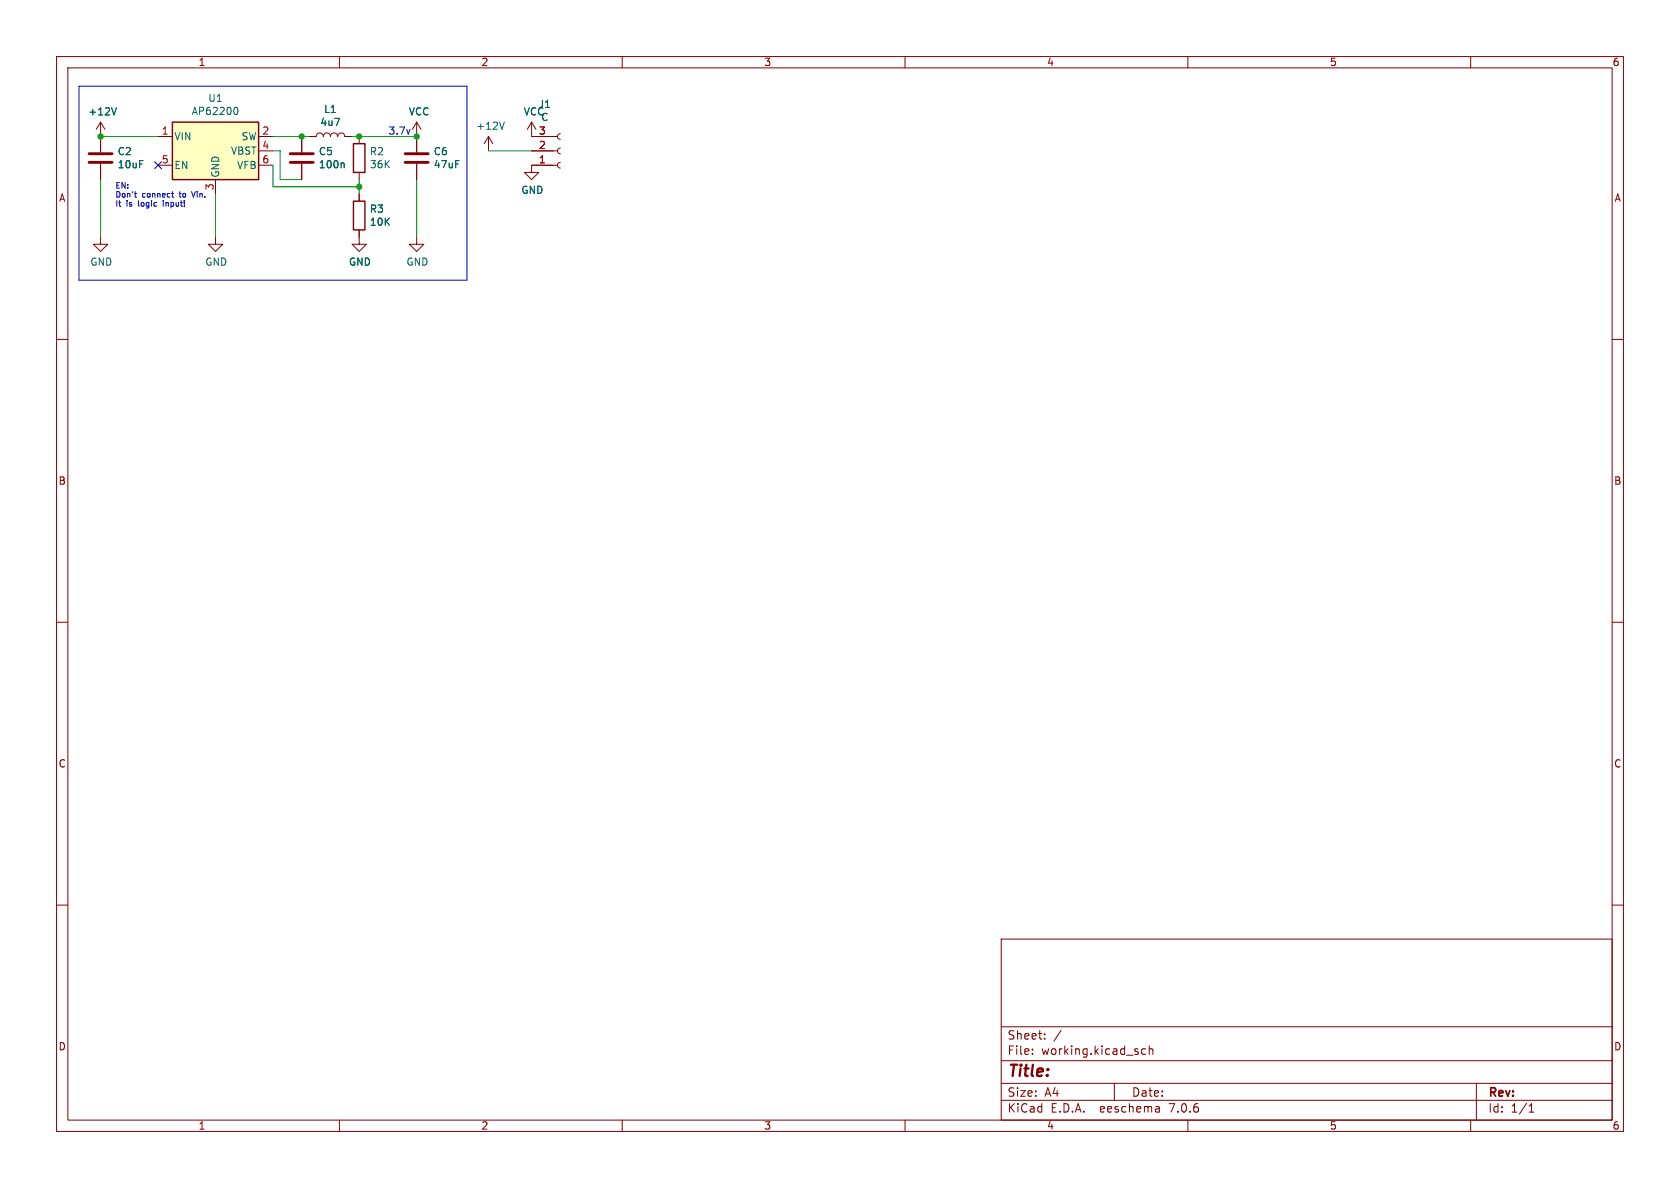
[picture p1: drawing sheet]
(kicad_sch (version 20230121) (generator eeschema)

 (paper "A4")

 (lib_symbols
  (symbol "Device:C" (pin_numbers hide) (pin_names (offset 0.254)) (in_bom yes) (on_board yes)
   (property "Reference" "C" (at 0.635 2.54 0) (effects (font (size 1.27 1.27)) (justify left)))
   (property "Value" "C" (at 0.635 -2.54 0) (effects (font (size 1.27 1.27)) (justify left)))
   (property "Footprint" "" (at 0.9652 -3.81 0) (effects (font (size 1.27 1.27)) hide))
   (property "Datasheet" "~" (at 0 0 0) (effects (font (size 1.27 1.27)) hide))
   (symbol "C_0_1"
    (polyline (pts (xy -2.032 -0.762) (xy 2.032 -0.762)) (stroke (width 0.508) (type default)) (fill (type none)))
    (polyline (pts (xy -2.032 0.762) (xy 2.032 0.762)) (stroke (width 0.508) (type default)) (fill (type none))))
   (symbol "C_1_1"
    (pin passive line (at 0 3.81 270) (length 2.794) (name "~" (effects (font (size 1.27 1.27)))) (number "1" (effects (font (size 1.27 1.27)))))
    (pin passive line (at 0 -3.81 90) (length 2.794) (name "~" (effects (font (size 1.27 1.27)))) (number "2" (effects (font (size 1.27 1.27)))))))
  (symbol "Device:L" (pin_numbers hide) (pin_names (offset 1.016) hide) (in_bom yes) (on_board yes)
   (property "Reference" "L" (at -1.27 0 90) (effects (font (size 1.27 1.27))))
   (property "Value" "L" (at 1.905 0 90) (effects (font (size 1.27 1.27))))
   (property "Footprint" "" (at 0 0 0) (effects (font (size 1.27 1.27)) hide))
   (property "Datasheet" "~" (at 0 0 0) (effects (font (size 1.27 1.27)) hide))
   (symbol "L_0_1"
    (arc (start 0 -2.54) (mid 0.6323 -1.905) (end 0 -1.27) (stroke (width 0) (type default)) (fill (type none)))
    (arc (start 0 -1.27) (mid 0.6323 -0.635) (end 0 0) (stroke (width 0) (type default)) (fill (type none)))
    (arc (start 0 0) (mid 0.6323 0.635) (end 0 1.27) (stroke (width 0) (type default)) (fill (type none)))
    (arc (start 0 1.27) (mid 0.6323 1.905) (end 0 2.54) (stroke (width 0) (type default)) (fill (type none))))
   (symbol "L_1_1"
    (pin passive line (at 0 3.81 270) (length 1.27) (name "1" (effects (font (size 1.27 1.27)))) (number "1" (effects (font (size 1.27 1.27)))))
    (pin passive line (at 0 -3.81 90) (length 1.27) (name "2" (effects (font (size 1.27 1.27)))) (number "2" (effects (font (size 1.27 1.27)))))))
  (symbol "Device:R" (pin_numbers hide) (pin_names (offset 0)) (in_bom yes) (on_board yes)
   (property "Reference" "R" (at 2.032 0 90) (effects (font (size 1.27 1.27))))
   (property "Value" "R" (at 0 0 90) (effects (font (size 1.27 1.27))))
   (property "Footprint" "" (at -1.778 0 90) (effects (font (size 1.27 1.27)) hide))
   (property "Datasheet" "~" (at 0 0 0) (effects (font (size 1.27 1.27)) hide))
   (symbol "R_0_1"
    (rectangle (start -1.016 -2.54) (end 1.016 2.54) (stroke (width 0.254) (type default)) (fill (type none))))
   (symbol "R_1_1"
    (pin passive line (at 0 3.81 270) (length 1.27) (name "~" (effects (font (size 1.27 1.27)))) (number "1" (effects (font (size 1.27 1.27)))))
    (pin passive line (at 0 -3.81 90) (length 1.27) (name "~" (effects (font (size 1.27 1.27)))) (number "2" (effects (font (size 1.27 1.27)))))))
  (symbol "power:+12V" (power) (pin_names (offset 0)) (in_bom yes) (on_board yes)
   (property "Reference" "#PWR" (at 0 -3.81 0) (effects (font (size 1.27 1.27)) hide))
   (property "Value" "+12V" (at 0 3.556 0) (effects (font (size 1.27 1.27))))
   (property "Footprint" "" (at 0 0 0) (effects (font (size 1.27 1.27)) hide))
   (property "Datasheet" "" (at 0 0 0) (effects (font (size 1.27 1.27)) hide))
   (symbol "+12V_0_1"
    (polyline (pts (xy -0.762 1.27) (xy 0 2.54)) (stroke (width 0) (type default)) (fill (type none)))
    (polyline (pts (xy 0 0) (xy 0 2.54)) (stroke (width 0) (type default)) (fill (type none)))
    (polyline (pts (xy 0 2.54) (xy 0.762 1.27)) (stroke (width 0) (type default)) (fill (type none))))
   (symbol "+12V_1_1"
    (pin power_in line (at 0 0 90) (length 0) hide (name "+12V" (effects (font (size 1.27 1.27)))) (number "1" (effects (font (size 1.27 1.27)))))))
  (symbol "power:GND" (power) (pin_names (offset 0)) (in_bom yes) (on_board yes)
   (property "Reference" "#PWR" (at 0 -6.35 0) (effects (font (size 1.27 1.27)) hide))
   (property "Value" "GND" (at 0 -3.81 0) (effects (font (size 1.27 1.27))))
   (property "Footprint" "" (at 0 0 0) (effects (font (size 1.27 1.27)) hide))
   (property "Datasheet" "" (at 0 0 0) (effects (font (size 1.27 1.27)) hide))
   (symbol "GND_0_1"
    (polyline (pts (xy 0 0) (xy 0 -1.27) (xy 1.27 -1.27) (xy 0 -2.54) (xy -1.27 -1.27) (xy 0 -1.27)) (stroke (width 0) (type default)) (fill (type none))))
   (symbol "GND_1_1"
    (pin power_in line (at 0 0 270) (length 0) hide (name "GND" (effects (font (size 1.27 1.27)))) (number "1" (effects (font (size 1.27 1.27)))))))
  (symbol "power:VCC" (power) (pin_names (offset 0)) (in_bom yes) (on_board yes)
   (property "Reference" "#PWR" (at 0 -3.81 0) (effects (font (size 1.27 1.27)) hide))
   (property "Value" "VCC" (at 0 3.81 0) (effects (font (size 1.27 1.27))))
   (property "Footprint" "" (at 0 0 0) (effects (font (size 1.27 1.27)) hide))
   (property "Datasheet" "" (at 0 0 0) (effects (font (size 1.27 1.27)) hide))
   (symbol "VCC_0_1"
    (polyline (pts (xy -0.762 1.27) (xy 0 2.54)) (stroke (width 0) (type default)) (fill (type none)))
    (polyline (pts (xy 0 0) (xy 0 2.54)) (stroke (width 0) (type default)) (fill (type none)))
    (polyline (pts (xy 0 2.54) (xy 0.762 1.27)) (stroke (width 0) (type default)) (fill (type none))))
   (symbol "VCC_1_1"
    (pin power_in line (at 0 0 90) (length 0) hide (name "VCC" (effects (font (size 1.27 1.27)))) (number "1" (effects (font (size 1.27 1.27)))))))
  (symbol "uMicroDC-rescue:Conn_01x03_Female-Connector" (pin_names (offset 1.016) hide) (in_bom yes) (on_board yes)
   (property "Reference" "J" (at 0 5.08 0) (effects (font (size 1.27 1.27))))
   (property "Value" "Connector_Conn_01x03_Female" (at 0 -5.08 0) (effects (font (size 1.27 1.27))))
   (property "Footprint" "" (at 0 0 0) (effects (font (size 1.27 1.27)) hide))
   (property "Datasheet" "" (at 0 0 0) (effects (font (size 1.27 1.27)) hide))
   (symbol "Conn_01x03_Female-Connector_1_1"
    (arc (start 0 -2.032) (mid -0.5058 -2.54) (end 0 -3.048) (stroke (width 0.1524) (type solid)) (fill (type none)))
    (polyline (pts (xy -1.27 -2.54) (xy -0.508 -2.54)) (stroke (width 0.1524) (type solid)) (fill (type none)))
    (polyline (pts (xy -1.27 0) (xy -0.508 0)) (stroke (width 0.1524) (type solid)) (fill (type none)))
    (polyline (pts (xy -1.27 2.54) (xy -0.508 2.54)) (stroke (width 0.1524) (type solid)) (fill (type none)))
    (arc (start 0 0.508) (mid -0.5058 0) (end 0 -0.508) (stroke (width 0.1524) (type solid)) (fill (type none)))
    (arc (start 0 3.048) (mid -0.5058 2.54) (end 0 2.032) (stroke (width 0.1524) (type solid)) (fill (type none)))
    (pin passive line (at -5.08 2.54 0) (length 3.81) (name "Pin_1" (effects (font (size 1.27 1.27)))) (number "1" (effects (font (size 1.27 1.27)))))
    (pin passive line (at -5.08 0 0) (length 3.81) (name "Pin_2" (effects (font (size 1.27 1.27)))) (number "2" (effects (font (size 1.27 1.27)))))
    (pin passive line (at -5.08 -2.54 0) (length 3.81) (name "Pin_3" (effects (font (size 1.27 1.27)))) (number "3" (effects (font (size 1.27 1.27)))))))
  (symbol "uMicroDC-rescue:TPS562231-KiCadCustomLibraries" (pin_names (offset 0.254)) (in_bom yes) (on_board yes)
   (property "Reference" "U" (at -7.62 6.35 0) (effects (font (size 1.27 1.27)) (justify left)))
   (property "Value" "KiCadCustomLibraries_TPS562231" (at -2.54 6.35 0) (effects (font (size 1.27 1.27)) (justify left)))
   (property "Footprint" "" (at 1.27 -6.35 0) (effects (font (size 1.27 1.27)) (justify left) hide))
   (property "Datasheet" "" (at 0 0 0) (effects (font (size 1.27 1.27)) hide))
   (symbol "TPS562231-KiCadCustomLibraries_0_1"
    (rectangle (start -7.62 5.08) (end 7.62 -5.08) (stroke (width 0.254) (type solid)) (fill (type background))))
   (symbol "TPS562231-KiCadCustomLibraries_1_1"
    (pin power_in line (at -10.16 2.54 0) (length 2.54) (name "VIN" (effects (font (size 1.27 1.27)))) (number "1" (effects (font (size 1.27 1.27)))))
    (pin output line (at 10.16 2.54 180) (length 2.54) (name "SW" (effects (font (size 1.27 1.27)))) (number "2" (effects (font (size 1.27 1.27)))))
    (pin power_in line (at 0 -7.62 90) (length 2.54) (name "GND" (effects (font (size 1.27 1.27)))) (number "3" (effects (font (size 1.27 1.27)))))
    (pin input line (at 10.16 0 180) (length 2.54) (name "VBST" (effects (font (size 1.27 1.27)))) (number "4" (effects (font (size 1.27 1.27)))))
    (pin input line (at -10.16 -2.54 0) (length 2.54) (name "EN" (effects (font (size 1.27 1.27)))) (number "5" (effects (font (size 1.27 1.27)))))
    (pin input line (at 10.16 -2.54 180) (length 2.54) (name "VFB" (effects (font (size 1.27 1.27)))) (number "6" (effects (font (size 1.27 1.27))))))))

 (junction (at 73.66 24.13) (diameter 0) (color 0 0 0 0))
 (junction (at 17.78 24.13) (diameter 0) (color 0 0 0 0))
 (junction (at 53.34 24.13) (diameter 0) (color 0 0 0 0))
 (junction (at 63.5 33.02) (diameter 0) (color 0 0 0 0))
 (junction (at 63.5 24.13) (diameter 0) (color 0 0 0 0))

 (no_connect (at 27.94 29.21))

 (wire (pts (xy 63.5 31.75) (xy 63.5 33.02)) (stroke (width 0) (type default)))
 (wire (pts (xy 48.26 26.67) (xy 49.53 26.67)) (stroke (width 0) (type default)))
 (wire (pts (xy 38.1 34.29) (xy 38.1 41.91)) (stroke (width 0) (type default)))
 (wire (pts (xy 48.26 33.02) (xy 48.26 29.21)) (stroke (width 0) (type default)))
 (wire (pts (xy 53.34 24.13) (xy 54.61 24.13)) (stroke (width 0) (type default)))
 (wire (pts (xy 49.53 26.67) (xy 49.53 31.75)) (stroke (width 0) (type default)))
 (wire (pts (xy 48.26 24.13) (xy 53.34 24.13)) (stroke (width 0) (type default)))
 (polyline (pts (xy 13.97 15.24) (xy 13.97 49.53)) (stroke (width 0) (type default)))

 (wire (pts (xy 17.78 31.75) (xy 17.78 41.91)) (stroke (width 0) (type default)))
 (wire (pts (xy 86.36 26.67) (xy 93.98 26.67)) (stroke (width 0) (type default)))
 (wire (pts (xy 73.66 41.91) (xy 73.66 31.75)) (stroke (width 0) (type default)))
 (polyline (pts (xy 82.55 15.24) (xy 82.55 49.53)) (stroke (width 0) (type default)))

 (wire (pts (xy 62.23 24.13) (xy 63.5 24.13)) (stroke (width 0) (type default)))
 (wire (pts (xy 17.78 24.13) (xy 27.94 24.13)) (stroke (width 0) (type default)))
 (wire (pts (xy 63.5 33.02) (xy 63.5 34.29)) (stroke (width 0) (type default)))
 (polyline (pts (xy 13.97 49.53) (xy 82.55 49.53)) (stroke (width 0) (type default)))

 (wire (pts (xy 63.5 24.13) (xy 73.66 24.13)) (stroke (width 0) (type default)))
 (wire (pts (xy 49.53 31.75) (xy 53.34 31.75)) (stroke (width 0) (type default)))
 (wire (pts (xy 63.5 33.02) (xy 48.26 33.02)) (stroke (width 0) (type default)))
 (polyline (pts (xy 13.97 15.24) (xy 82.55 15.24)) (stroke (width 0) (type default)))

 (text "3.7v" (at 68.58 24.13 0) (effects (font (size 1.27 1.27)) (justify left bottom)))
 (text "EN: \nDon't connect to Vin.\nIt is logic input!" (at 20.32 36.83 0) (effects (font (size 0.9906 0.9906)) (justify left bottom)))

 (symbol (lib_id "uMicroDC-rescue:TPS562231-KiCadCustomLibraries") (at 38.1 26.67 0) (unit 1) (in_bom yes) (on_board yes) (dnp no)
  (property "Reference" "U1" (at 38.1 17.3482 0) (effects (font (size 1.27 1.27))))
  (property "Value" "AP62200" (at 38.1 19.6596 0) (effects (font (size 1.27 1.27))))
  (property "Footprint" "KiCadCustomLibs:SOT-563" (at 39.37 33.02 0) (effects (font (size 1.27 1.27)) (justify left) hide))
  (property "Datasheet" "http://www.ti.com/lit/ds/symlink/tps563200.pdf" (at 38.1 26.67 0) (effects (font (size 1.27 1.27)) hide)) (pin "1") (pin "2") (pin "3") (pin "4") (pin "5") (pin "6"))

 (symbol (lib_id "Device:C") (at 17.78 27.94 0) (unit 1) (in_bom yes) (on_board yes) (dnp no)
  (property "Reference" "C2" (at 20.701 26.7716 0) (effects (font (size 1.27 1.27)) (justify left)))
  (property "Value" "10uF" (at 20.701 29.083 0) (effects (font (size 1.27 1.27)) (justify left)))
  (property "Footprint" "Capacitors_SMD:C_0805" (at 18.7452 31.75 0) (effects (font (size 1.27 1.27)) hide))
  (property "Datasheet" "~" (at 17.78 27.94 0) (effects (font (size 1.27 1.27)) hide)) (pin "1") (pin "2"))

 (symbol (lib_id "Device:C") (at 73.66 27.94 0) (unit 1) (in_bom yes) (on_board yes) (dnp no)
  (property "Reference" "C6" (at 76.581 26.7716 0) (effects (font (size 1.27 1.27)) (justify left)))
  (property "Value" "47uF" (at 76.581 29.083 0) (effects (font (size 1.27 1.27)) (justify left)))
  (property "Footprint" "Capacitors_SMD:C_0805" (at 74.6252 31.75 0) (effects (font (size 1.27 1.27)) hide))
  (property "Datasheet" "~" (at 73.66 27.94 0) (effects (font (size 1.27 1.27)) hide)) (pin "1") (pin "2"))

 (symbol (lib_id "Device:C") (at 53.34 27.94 0) (unit 1) (in_bom yes) (on_board yes) (dnp no)
  (property "Reference" "C5" (at 56.261 26.7716 0) (effects (font (size 1.27 1.27)) (justify left)))
  (property "Value" "100n" (at 56.261 29.083 0) (effects (font (size 1.27 1.27)) (justify left)))
  (property "Footprint" "Capacitors_SMD:C_0603" (at 54.3052 31.75 0) (effects (font (size 1.27 1.27)) hide))
  (property "Datasheet" "~" (at 53.34 27.94 0) (effects (font (size 1.27 1.27)) hide)) (pin "1") (pin "2"))

 (symbol (lib_id "Device:R") (at 63.5 27.94 180) (unit 1) (in_bom yes) (on_board yes) (dnp no)
  (property "Reference" "R2" (at 65.278 26.7716 0) (effects (font (size 1.27 1.27)) (justify right)))
  (property "Value" "36K" (at 65.278 29.083 0) (effects (font (size 1.27 1.27)) (justify right)))
  (property "Footprint" "Resistors_SMD:R_0603" (at 65.278 27.94 90) (effects (font (size 1.27 1.27)) hide))
  (property "Datasheet" "~" (at 63.5 27.94 0) (effects (font (size 1.27 1.27)) hide)) (pin "1") (pin "2"))

 (symbol (lib_id "Device:R") (at 63.5 38.1 180) (unit 1) (in_bom yes) (on_board yes) (dnp no)
  (property "Reference" "R3" (at 65.278 36.9316 0) (effects (font (size 1.27 1.27)) (justify right)))
  (property "Value" "10K" (at 65.278 39.243 0) (effects (font (size 1.27 1.27)) (justify right)))
  (property "Footprint" "Resistors_SMD:R_0603" (at 65.278 38.1 90) (effects (font (size 1.27 1.27)) hide))
  (property "Datasheet" "~" (at 63.5 38.1 0) (effects (font (size 1.27 1.27)) hide)) (pin "1") (pin "2"))

 (symbol (lib_id "power:GND") (at 63.5 41.91 0) (unit 1) (in_bom yes) (on_board yes) (dnp no)
  (property "Reference" "#PWR016" (at 63.5 48.26 0) (effects (font (size 1.27 1.27)) hide))
  (property "Value" "GND" (at 63.627 46.3042 0) (effects (font (size 1.27 1.27))))
  (property "Footprint" "" (at 63.5 41.91 0) (effects (font (size 1.27 1.27)) hide))
  (property "Datasheet" "" (at 63.5 41.91 0) (effects (font (size 1.27 1.27)) hide)) (pin "1"))

 (symbol (lib_id "power:GND") (at 73.66 41.91 0) (unit 1) (in_bom yes) (on_board yes) (dnp no)
  (property "Reference" "#PWR019" (at 73.66 48.26 0) (effects (font (size 1.27 1.27)) hide))
  (property "Value" "GND" (at 73.787 46.3042 0) (effects (font (size 1.27 1.27))))
  (property "Footprint" "" (at 73.66 41.91 0) (effects (font (size 1.27 1.27)) hide))
  (property "Datasheet" "" (at 73.66 41.91 0) (effects (font (size 1.27 1.27)) hide)) (pin "1"))

 (symbol (lib_id "power:GND") (at 38.1 41.91 0) (unit 1) (in_bom yes) (on_board yes) (dnp no)
  (property "Reference" "#PWR011" (at 38.1 48.26 0) (effects (font (size 1.27 1.27)) hide))
  (property "Value" "GND" (at 38.227 46.3042 0) (effects (font (size 1.27 1.27))))
  (property "Footprint" "" (at 38.1 41.91 0) (effects (font (size 1.27 1.27)) hide))
  (property "Datasheet" "" (at 38.1 41.91 0) (effects (font (size 1.27 1.27)) hide)) (pin "1"))

 (symbol (lib_id "Device:L") (at 58.42 24.13 90) (unit 1) (in_bom yes) (on_board yes) (dnp no)
  (property "Reference" "L1" (at 58.42 19.304 90) (effects (font (size 1.27 1.27))))
  (property "Value" "4u7" (at 58.42 21.6154 90) (effects (font (size 1.27 1.27))))
  (property "Footprint" "KiCadCustomLibs:XFL2006-inductor" (at 58.42 24.13 0) (effects (font (size 1.27 1.27)) hide))
  (property "Datasheet" "~" (at 58.42 24.13 0) (effects (font (size 1.27 1.27)) hide)) (pin "1") (pin "2"))

 (symbol (lib_id "power:GND") (at 17.78 41.91 0) (unit 1) (in_bom yes) (on_board yes) (dnp no)
  (property "Reference" "#PWR02" (at 17.78 48.26 0) (effects (font (size 1.27 1.27)) hide))
  (property "Value" "GND" (at 17.907 46.3042 0) (effects (font (size 1.27 1.27))))
  (property "Footprint" "" (at 17.78 41.91 0) (effects (font (size 1.27 1.27)) hide))
  (property "Datasheet" "" (at 17.78 41.91 0) (effects (font (size 1.27 1.27)) hide)) (pin "1"))

 (symbol (lib_id "power:VCC") (at 73.66 24.13 0) (unit 1) (in_bom yes) (on_board yes) (dnp no)
  (property "Reference" "#PWR018" (at 73.66 27.94 0) (effects (font (size 1.27 1.27)) hide))
  (property "Value" "VCC" (at 74.0918 19.7358 0) (effects (font (size 1.27 1.27))))
  (property "Footprint" "" (at 73.66 24.13 0) (effects (font (size 1.27 1.27)) hide))
  (property "Datasheet" "" (at 73.66 24.13 0) (effects (font (size 1.27 1.27)) hide)) (pin "1"))

 (symbol (lib_id "power:+12V") (at 17.78 24.13 0) (unit 1) (in_bom yes) (on_board yes) (dnp no)
  (property "Reference" "#PWR01" (at 17.78 27.94 0) (effects (font (size 1.27 1.27)) hide))
  (property "Value" "+12V" (at 18.161 19.7358 0) (effects (font (size 1.27 1.27))))
  (property "Footprint" "" (at 17.78 24.13 0) (effects (font (size 1.27 1.27)) hide))
  (property "Datasheet" "" (at 17.78 24.13 0) (effects (font (size 1.27 1.27)) hide)) (pin "1"))

 (symbol (lib_id "uMicroDC-rescue:Conn_01x03_Female-Connector") (at 99.06 26.67 0) (mirror x) (unit 1) (in_bom yes) (on_board yes) (dnp no)
  (property "Reference" "J1" (at 96.3168 18.415 0) (effects (font (size 1.27 1.27))))
  (property "Value" "C" (at 96.3168 20.7264 0) (effects (font (size 1.27 1.27))))
  (property "Footprint" "Pin_Headers:Pin_Header_Angled_1x03_Pitch2.54mm" (at 99.06 26.67 0) (effects (font (size 1.27 1.27)) hide))
  (property "Datasheet" "~" (at 99.06 26.67 0) (effects (font (size 1.27 1.27)) hide)) (pin "1") (pin "2") (pin "3"))

 (symbol (lib_id "power:GND") (at 93.98 29.21 0) (unit 1) (in_bom yes) (on_board yes) (dnp no)
  (property "Reference" "#PWR0101" (at 93.98 35.56 0) (effects (font (size 1.27 1.27)) hide))
  (property "Value" "GND" (at 94.107 33.6042 0) (effects (font (size 1.27 1.27))))
  (property "Footprint" "" (at 93.98 29.21 0) (effects (font (size 1.27 1.27)) hide))
  (property "Datasheet" "" (at 93.98 29.21 0) (effects (font (size 1.27 1.27)) hide)) (pin "1"))

 (symbol (lib_id "power:VCC") (at 93.98 24.13 0) (unit 1) (in_bom yes) (on_board yes) (dnp no)
  (property "Reference" "#PWR0102" (at 93.98 27.94 0) (effects (font (size 1.27 1.27)) hide))
  (property "Value" "VCC" (at 94.4118 19.7358 0) (effects (font (size 1.27 1.27))))
  (property "Footprint" "" (at 93.98 24.13 0) (effects (font (size 1.27 1.27)) hide))
  (property "Datasheet" "" (at 93.98 24.13 0) (effects (font (size 1.27 1.27)) hide)) (pin "1"))

 (symbol (lib_id "power:+12V") (at 86.36 26.67 0) (unit 1) (in_bom yes) (on_board yes) (dnp no)
  (property "Reference" "#PWR0103" (at 86.36 30.48 0) (effects (font (size 1.27 1.27)) hide))
  (property "Value" "+12V" (at 86.741 22.2758 0) (effects (font (size 1.27 1.27))))
  (property "Footprint" "" (at 86.36 26.67 0) (effects (font (size 1.27 1.27)) hide))
  (property "Datasheet" "" (at 86.36 26.67 0) (effects (font (size 1.27 1.27)) hide)) (pin "1"))

 (sheet_instances (path "" (page "1"))))
